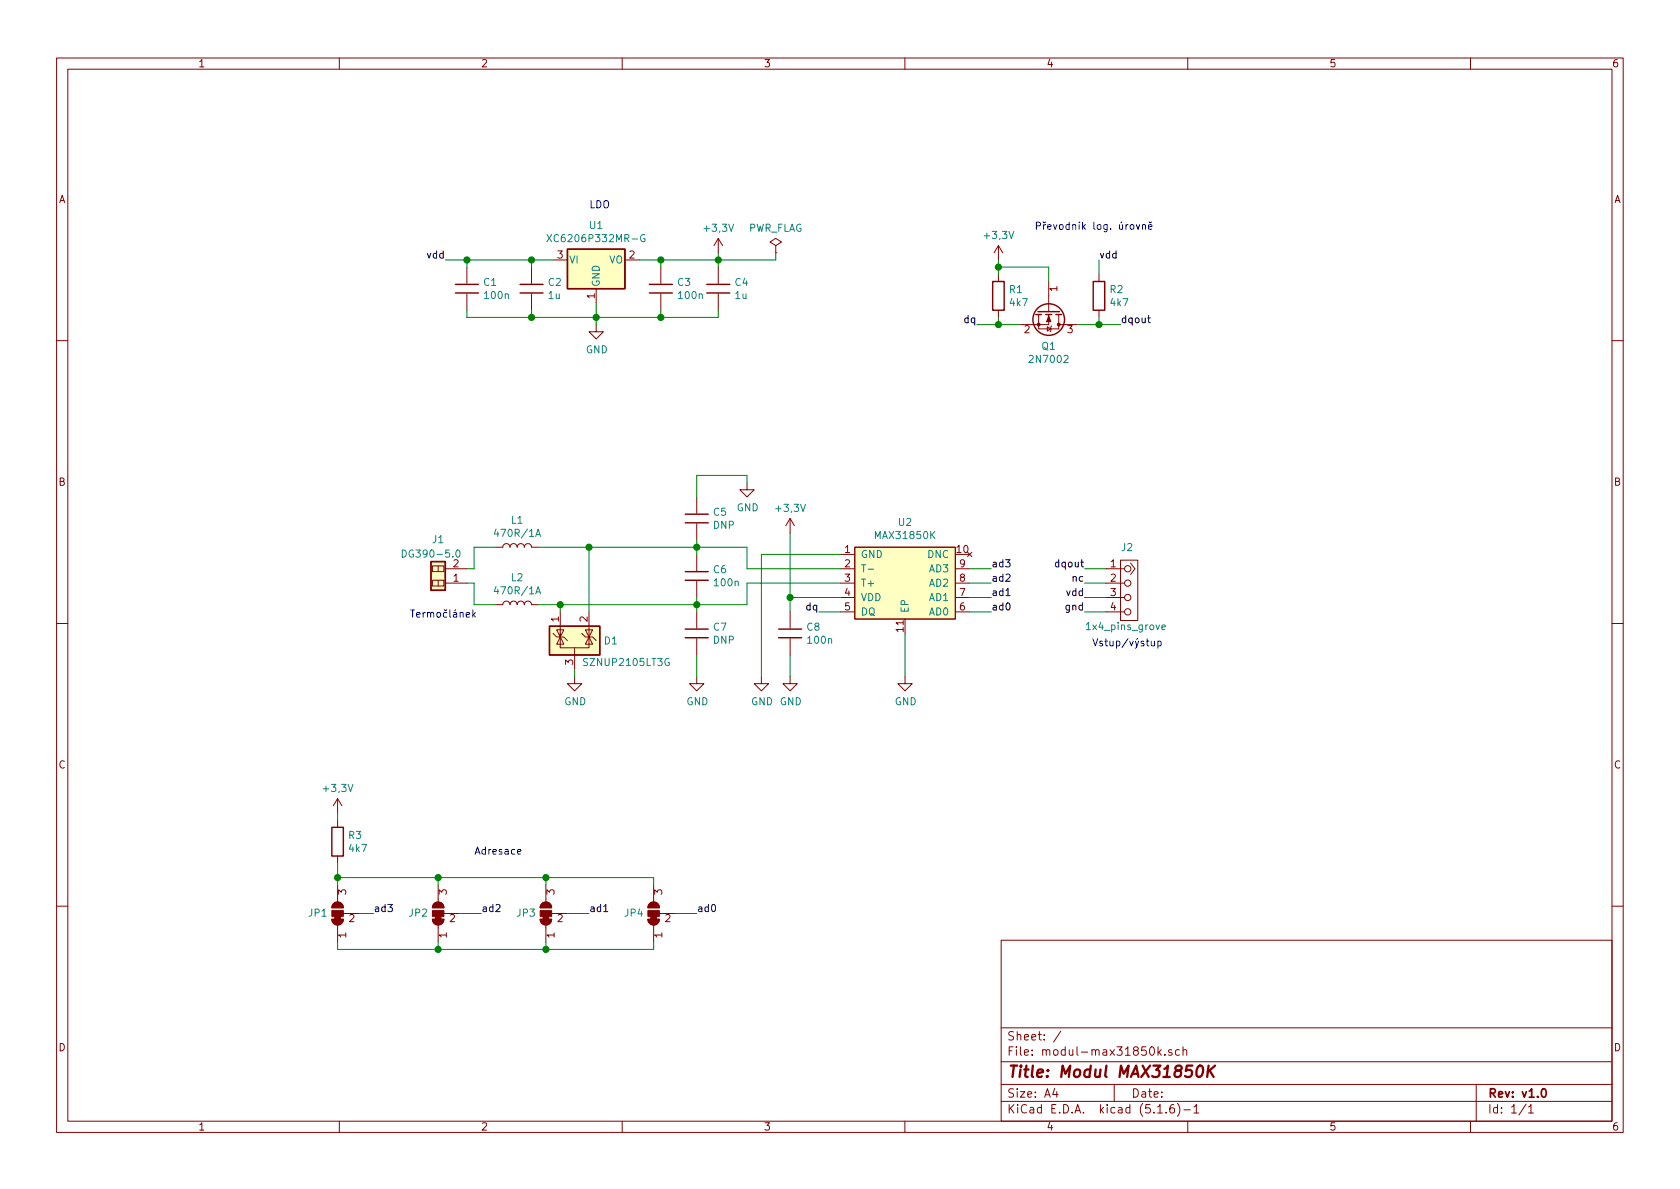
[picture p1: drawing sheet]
EESchema Schematic File Version 4
EELAYER 30 0
EELAYER END
$Descr A4 11693 8268
encoding utf-8
Sheet 1 1
Title "Modul MAX31850K"
Date ""
Rev "v1.0"
Comp ""
Comment1 ""
Comment2 ""
Comment3 ""
Comment4 ""
$EndDescr
$Comp
L modul-max31850k-rescue:MAX31850K_rl-thermocouples_rl-max31850k-1-wire-prevodnik-termoclanku-rescue U2
U 1 1
P 6300 4050
F 0 "U2" H 6300 4475 50  0000 C CNN
F 1 "MAX31850K" H 6300 4384 50  0000 C CNN
F 2 "" H 6300 4050 50  0001 C CNN
F 3 "" H 6300 4050 50  0001 C CNN
	1    6300 4050
	1    0    0    -1  
$EndComp
$Comp
L Regulator_Linear:XC6206PxxxMR U1
U 1 1
P 4150 1800
F 0 "U1" H 4150 2042 50  0000 C CNN
F 1 "XC6206P332MR-G" H 4150 1951 50  0000 C CNN
F 2 "Package_TO_SOT_SMD:SOT-23" H 4150 2025 50  0001 C CIN
F 3 "https://www.torexsemi.com/file/xc6206/XC6206.pdf" H 4150 1800 50  0001 C CNN
	1    4150 1800
	1    0    0    -1  
$EndComp
$Comp
L power:GND #PWR0101
U 1 1
P 6300 4700
F 0 "#PWR0101" H 6300 4450 50  0001 C CNN
F 1 "GND" H 6305 4527 50  0000 C CNN
F 2 "" H 6300 4700 50  0001 C CNN
F 3 "" H 6300 4700 50  0001 C CNN
	1    6300 4700
	1    0    0    -1  
$EndComp
$Comp
L power:GND #PWR0102
U 1 1
P 5300 4700
F 0 "#PWR0102" H 5300 4450 50  0001 C CNN
F 1 "GND" H 5305 4527 50  0000 C CNN
F 2 "" H 5300 4700 50  0001 C CNN
F 3 "" H 5300 4700 50  0001 C CNN
	1    5300 4700
	1    0    0    -1  
$EndComp
Wire Wire Line
	5850 3850 5300 3850
Wire Wire Line
	5300 3850 5300 4700
Wire Wire Line
	6300 4400 6300 4700
$Comp
L modul-max31850k-rescue:capacitor_rl-passive_components_rl-max31850k-1-wire-prevodnik-termoclanku-rescue C5
U 1 1
P 4850 3600
F 0 "C5" V 4804 3710 50  0000 L CNN
F 1 "DNP" V 4895 3710 50  0000 L CNN
F 2 "" H 4850 3600 50  0001 C CNN
F 3 "" H 4850 3600 50  0001 C CNN
	1    4850 3600
	0    1    1    0   
$EndComp
$Comp
L modul-max31850k-rescue:capacitor_rl-passive_components_rl-max31850k-1-wire-prevodnik-termoclanku-rescue C6
U 1 1
P 4850 4000
F 0 "C6" V 4804 4110 50  0000 L CNN
F 1 "100n" V 4895 4110 50  0000 L CNN
F 2 "" H 4850 4000 50  0001 C CNN
F 3 "" H 4850 4000 50  0001 C CNN
	1    4850 4000
	0    1    1    0   
$EndComp
$Comp
L modul-max31850k-rescue:capacitor_rl-passive_components_rl-max31850k-1-wire-prevodnik-termoclanku-rescue C7
U 1 1
P 4850 4400
F 0 "C7" V 4804 4510 50  0000 L CNN
F 1 "DNP" V 4895 4510 50  0000 L CNN
F 2 "" H 4850 4400 50  0001 C CNN
F 3 "" H 4850 4400 50  0001 C CNN
	1    4850 4400
	0    1    1    0   
$EndComp
Wire Wire Line
	4850 4250 4850 4200
Wire Wire Line
	4850 3850 4850 3800
$Comp
L power:GND #PWR0103
U 1 1
P 5200 3350
F 0 "#PWR0103" H 5200 3100 50  0001 C CNN
F 1 "GND" H 5205 3177 50  0000 C CNN
F 2 "" H 5200 3350 50  0001 C CNN
F 3 "" H 5200 3350 50  0001 C CNN
	1    5200 3350
	1    0    0    -1  
$EndComp
Wire Wire Line
	4850 3450 4850 3300
$Comp
L power:GND #PWR0104
U 1 1
P 4850 4700
F 0 "#PWR0104" H 4850 4450 50  0001 C CNN
F 1 "GND" H 4855 4527 50  0000 C CNN
F 2 "" H 4850 4700 50  0001 C CNN
F 3 "" H 4850 4700 50  0001 C CNN
	1    4850 4700
	1    0    0    -1  
$EndComp
Wire Wire Line
	4850 4700 4850 4550
$Comp
L Power_Protection:SZNUP2105L D1
U 1 1
P 4000 4450
F 0 "D1" H 4200 4450 50  0000 L CNN
F 1 "SZNUP2105LT3G" H 4050 4300 50  0000 L CNN
F 2 "Package_TO_SOT_SMD:SOT-23" H 4225 4400 50  0001 L CNN
F 3 "http://www.onsemi.com/pub_link/Collateral/NUP2105L-D.PDF" H 4125 4575 50  0001 C CNN
	1    4000 4450
	1    0    0    -1  
$EndComp
Wire Wire Line
	4850 3800 5200 3800
Connection ~ 4850 3800
Wire Wire Line
	4850 3800 4850 3750
Wire Wire Line
	4850 4200 5200 4200
Connection ~ 4850 4200
Wire Wire Line
	4850 4200 4850 4150
Wire Wire Line
	5200 4200 5200 4050
Wire Wire Line
	5200 3800 5200 3950
Wire Wire Line
	5200 4050 5850 4050
Wire Wire Line
	5850 3950 5200 3950
Wire Wire Line
	3900 4200 3900 4250
Wire Wire Line
	4100 4250 4100 3800
Wire Wire Line
	4100 3800 4850 3800
$Comp
L modul-max31850k-rescue:inductor_rl-passive_components_rl-max31850k-1-wire-prevodnik-termoclanku-rescue L1
U 1 1
P 3600 3800
F 0 "L1" H 3600 3990 50  0000 C CNN
F 1 "470R/1A" H 3600 3899 50  0000 C CNN
F 2 "" H 3600 3800 50  0001 C CNN
F 3 "" H 3600 3800 50  0001 C CNN
	1    3600 3800
	1    0    0    -1  
$EndComp
$Comp
L modul-max31850k-rescue:inductor_rl-passive_components_rl-max31850k-1-wire-prevodnik-termoclanku-rescue L2
U 1 1
P 3600 4200
F 0 "L2" H 3600 4390 50  0000 C CNN
F 1 "470R/1A" H 3600 4299 50  0000 C CNN
F 2 "" H 3600 4200 50  0001 C CNN
F 3 "" H 3600 4200 50  0001 C CNN
	1    3600 4200
	1    0    0    -1  
$EndComp
Wire Wire Line
	4850 4200 3900 4200
Wire Wire Line
	3900 4200 3750 4200
Connection ~ 3900 4200
Wire Wire Line
	4100 3800 3750 3800
Connection ~ 4100 3800
$Comp
L modul-max31850k-rescue:DG390-5.0_rl-connectors_rl-max31850k-1-wire-prevodnik-termoclanku-rescue J1
U 1 1
P 3050 4000
F 0 "J1" H 3050 3750 50  0000 C CNN
F 1 "DG390-5.0" H 3100 3850 50  0000 C CNN
F 2 "" H 3170 4040 50  0001 C CNN
F 3 "" H 3170 4040 50  0001 C CNN
	1    3050 4000
	-1   0    0    1   
$EndComp
Wire Wire Line
	3450 3800 3300 3800
Wire Wire Line
	3300 3800 3300 3950
Wire Wire Line
	3300 3950 3250 3950
Wire Wire Line
	3250 4050 3300 4050
Wire Wire Line
	3300 4050 3300 4200
Wire Wire Line
	3300 4200 3450 4200
Wire Wire Line
	4850 3300 5200 3300
Wire Wire Line
	5200 3300 5200 3350
$Comp
L power:GND #PWR0105
U 1 1
P 4000 4700
F 0 "#PWR0105" H 4000 4450 50  0001 C CNN
F 1 "GND" H 4005 4527 50  0000 C CNN
F 2 "" H 4000 4700 50  0001 C CNN
F 3 "" H 4000 4700 50  0001 C CNN
	1    4000 4700
	1    0    0    -1  
$EndComp
Wire Wire Line
	4000 4700 4000 4650
$Comp
L modul-max31850k-rescue:capacitor_rl-passive_components_rl-max31850k-1-wire-prevodnik-termoclanku-rescue C8
U 1 1
P 5500 4400
F 0 "C8" V 5454 4510 50  0000 L CNN
F 1 "100n" V 5545 4510 50  0000 L CNN
F 2 "" H 5500 4400 50  0001 C CNN
F 3 "" H 5500 4400 50  0001 C CNN
	1    5500 4400
	0    1    1    0   
$EndComp
$Comp
L power:GND #PWR0106
U 1 1
P 5500 4700
F 0 "#PWR0106" H 5500 4450 50  0001 C CNN
F 1 "GND" H 5505 4527 50  0000 C CNN
F 2 "" H 5500 4700 50  0001 C CNN
F 3 "" H 5500 4700 50  0001 C CNN
	1    5500 4700
	1    0    0    -1  
$EndComp
Wire Wire Line
	5500 4700 5500 4550
Wire Wire Line
	5850 4150 5500 4150
Wire Wire Line
	5500 4150 5500 4250
Wire Wire Line
	5500 4150 5500 3700
Connection ~ 5500 4150
Wire Wire Line
	5850 4250 5700 4250
Text Label 5700 4250 2    50   ~ 0
dq
$Comp
L modul-max31850k-rescue:capacitor_rl-passive_components_rl-max31850k-1-wire-prevodnik-termoclanku-rescue C2
U 1 1
P 3700 2000
F 0 "C2" V 3654 2110 50  0000 L CNN
F 1 "1u" V 3745 2110 50  0000 L CNN
F 2 "" H 3700 2000 50  0001 C CNN
F 3 "" H 3700 2000 50  0001 C CNN
	1    3700 2000
	0    1    1    0   
$EndComp
$Comp
L modul-max31850k-rescue:capacitor_rl-passive_components_rl-max31850k-1-wire-prevodnik-termoclanku-rescue C1
U 1 1
P 3250 2000
F 0 "C1" V 3204 2110 50  0000 L CNN
F 1 "100n" V 3295 2110 50  0000 L CNN
F 2 "" H 3250 2000 50  0001 C CNN
F 3 "" H 3250 2000 50  0001 C CNN
	1    3250 2000
	0    1    1    0   
$EndComp
Wire Wire Line
	3250 1850 3250 1800
Wire Wire Line
	3700 1850 3700 1800
Connection ~ 3700 1800
Wire Wire Line
	3700 1800 3850 1800
$Comp
L modul-max31850k-rescue:capacitor_rl-passive_components_rl-max31850k-1-wire-prevodnik-termoclanku-rescue C3
U 1 1
P 4600 2000
F 0 "C3" V 4554 2110 50  0000 L CNN
F 1 "100n" V 4645 2110 50  0000 L CNN
F 2 "" H 4600 2000 50  0001 C CNN
F 3 "" H 4600 2000 50  0001 C CNN
	1    4600 2000
	0    1    1    0   
$EndComp
$Comp
L modul-max31850k-rescue:capacitor_rl-passive_components_rl-max31850k-1-wire-prevodnik-termoclanku-rescue C4
U 1 1
P 5000 2000
F 0 "C4" V 4954 2110 50  0000 L CNN
F 1 "1u" V 5045 2110 50  0000 L CNN
F 2 "" H 5000 2000 50  0001 C CNN
F 3 "" H 5000 2000 50  0001 C CNN
	1    5000 2000
	0    1    1    0   
$EndComp
Wire Wire Line
	4450 1800 4600 1800
Wire Wire Line
	5000 1800 5000 1850
Wire Wire Line
	4600 1850 4600 1800
Connection ~ 4600 1800
Wire Wire Line
	4600 1800 5000 1800
$Comp
L power:GND #PWR0107
U 1 1
P 4150 2250
F 0 "#PWR0107" H 4150 2000 50  0001 C CNN
F 1 "GND" H 4155 2077 50  0000 C CNN
F 2 "" H 4150 2250 50  0001 C CNN
F 3 "" H 4150 2250 50  0001 C CNN
	1    4150 2250
	1    0    0    -1  
$EndComp
Wire Wire Line
	4150 2250 4150 2200
Wire Wire Line
	4600 2150 4600 2200
Wire Wire Line
	4600 2200 4150 2200
Connection ~ 4150 2200
Wire Wire Line
	4150 2200 4150 2100
Wire Wire Line
	4600 2200 5000 2200
Wire Wire Line
	5000 2200 5000 2150
Connection ~ 4600 2200
Wire Wire Line
	4150 2200 3700 2200
Wire Wire Line
	3700 2200 3700 2150
Wire Wire Line
	3250 2150 3250 2200
Wire Wire Line
	3250 2200 3700 2200
Connection ~ 3700 2200
Wire Wire Line
	3250 1800 3700 1800
Wire Wire Line
	3100 1800 3250 1800
Connection ~ 3250 1800
Connection ~ 5000 1800
Text Label 3100 1800 2    50   ~ 0
vdd
$Comp
L Device:Q_NMOS_GSD Q1
U 1 1
P 7300 2150
F 0 "Q1" V 7549 2150 50  0000 C CNN
F 1 "2N7002" V 7640 2150 50  0000 C CNN
F 2 "" H 7500 2250 50  0001 C CNN
F 3 "~" H 7300 2150 50  0001 C CNN
	1    7300 2150
	0    1    1    0   
$EndComp
Wire Wire Line
	7100 2250 6950 2250
Wire Wire Line
	6950 2250 6950 2200
Wire Wire Line
	7500 2250 7650 2250
Wire Wire Line
	7650 2250 7650 2200
Wire Wire Line
	6950 1900 6950 1850
Wire Wire Line
	6950 1850 7300 1850
Wire Wire Line
	7300 1850 7300 1950
Wire Wire Line
	6950 1850 6950 1800
Connection ~ 6950 1850
Wire Wire Line
	7650 1900 7650 1800
Text Label 7650 1800 0    50   ~ 0
vdd
Wire Wire Line
	7650 2250 7800 2250
Connection ~ 7650 2250
Text Label 7800 2250 0    50   ~ 0
dqout
Wire Wire Line
	6950 2250 6800 2250
Connection ~ 6950 2250
Text Label 6800 2250 2    50   ~ 0
dq
Wire Wire Line
	5000 1800 5000 1750
$Comp
L Jumper:SolderJumper_3_Bridged12 JP1
U 1 1
P 2350 6350
F 0 "JP1" V 2350 6417 50  0000 L CNN
F 1 "SolderJumper_3_Bridged12" V 2395 6418 50  0001 L CNN
F 2 "" H 2350 6350 50  0001 C CNN
F 3 "~" H 2350 6350 50  0001 C CNN
	1    2350 6350
	0    -1   -1   0   
$EndComp
$Comp
L Jumper:SolderJumper_3_Bridged12 JP2
U 1 1
P 3050 6350
F 0 "JP2" V 3050 6417 50  0000 L CNN
F 1 "SolderJumper_3_Bridged12" V 3095 6418 50  0001 L CNN
F 2 "" H 3050 6350 50  0001 C CNN
F 3 "~" H 3050 6350 50  0001 C CNN
	1    3050 6350
	0    -1   -1   0   
$EndComp
$Comp
L Jumper:SolderJumper_3_Bridged12 JP3
U 1 1
P 3800 6350
F 0 "JP3" V 3800 6417 50  0000 L CNN
F 1 "SolderJumper_3_Bridged12" V 3845 6418 50  0001 L CNN
F 2 "" H 3800 6350 50  0001 C CNN
F 3 "~" H 3800 6350 50  0001 C CNN
	1    3800 6350
	0    -1   -1   0   
$EndComp
$Comp
L Jumper:SolderJumper_3_Bridged12 JP4
U 1 1
P 4550 6350
F 0 "JP4" V 4550 6417 50  0000 L CNN
F 1 "SolderJumper_3_Bridged12" V 4595 6418 50  0001 L CNN
F 2 "" H 4550 6350 50  0001 C CNN
F 3 "~" H 4550 6350 50  0001 C CNN
	1    4550 6350
	0    -1   -1   0   
$EndComp
Text Label 2600 6350 0    50   ~ 0
ad3
Text Label 3350 6350 0    50   ~ 0
ad2
Wire Wire Line
	2500 6350 2600 6350
Wire Wire Line
	3200 6350 3350 6350
Wire Wire Line
	2350 6550 2350 6600
Wire Wire Line
	2350 6600 3050 6600
Wire Wire Line
	3050 6600 3050 6550
Wire Wire Line
	3950 6350 4100 6350
Text Label 4100 6350 0    50   ~ 0
ad1
Wire Wire Line
	4700 6350 4850 6350
Text Label 4850 6350 0    50   ~ 0
ad0
Wire Wire Line
	3050 6600 3800 6600
Wire Wire Line
	3800 6600 3800 6550
Connection ~ 3050 6600
Wire Wire Line
	3800 6600 4550 6600
Wire Wire Line
	4550 6600 4550 6550
Connection ~ 3800 6600
Wire Wire Line
	2350 6150 2350 6100
Wire Wire Line
	2350 6100 3050 6100
Wire Wire Line
	3050 6100 3050 6150
Wire Wire Line
	3050 6100 3800 6100
Wire Wire Line
	3800 6100 3800 6150
Connection ~ 3050 6100
Wire Wire Line
	3800 6100 4550 6100
Wire Wire Line
	4550 6100 4550 6150
Connection ~ 3800 6100
Wire Wire Line
	2350 6100 2350 6000
Connection ~ 2350 6100
Wire Wire Line
	2350 5700 2350 5650
$Comp
L modul-max31850k-rescue:1x4_pins_grove_rl-connectors_rl-max31850k-1-wire-prevodnik-termoclanku-rescue J2
U 1 1
P 7900 4100
F 0 "J2" V 7600 4000 50  0000 L CNN
F 1 "1x4_pins_grove" V 8150 3750 50  0000 L CNN
F 2 "" H 7800 4100 50  0001 C CNN
F 3 "" H 7800 4100 50  0001 C CNN
	1    7900 4100
	0    1    1    0   
$EndComp
Wire Wire Line
	7700 3950 7550 3950
Wire Wire Line
	7700 4050 7550 4050
Wire Wire Line
	7700 4150 7550 4150
Wire Wire Line
	7700 4250 7550 4250
Text Label 7550 3950 2    50   ~ 0
dqout
Text Label 7550 4050 2    50   ~ 0
nc
Text Label 7550 4150 2    50   ~ 0
vdd
Text Label 7550 4250 2    50   ~ 0
gnd
Wire Wire Line
	6750 3950 6900 3950
Wire Wire Line
	6750 4050 6900 4050
Wire Wire Line
	6750 4150 6900 4150
Wire Wire Line
	6750 4250 6900 4250
Text Label 6900 3950 0    50   ~ 0
ad3
Text Label 6900 4050 0    50   ~ 0
ad2
Text Label 6900 4150 0    50   ~ 0
ad1
Text Label 6900 4250 0    50   ~ 0
ad0
Text Notes 2850 4300 0    50   ~ 0
Termočlánek
Text Notes 7600 4500 0    50   ~ 0
Vstup/výstup
Text Notes 3300 5950 0    50   ~ 0
Adresace
$Comp
L modul-max31850k-rescue:+3,3V-power_rl-max31850k-1-wire-prevodnik-termoclanku-rescue #PWR1
U 1 1
P 5000 1750
F 0 "#PWR1" H 5010 1690 50  0001 C CNN
F 1 "+3,3V" H 5000 1923 50  0000 C CNN
F 2 "" H 5000 1750 50  0001 C CNN
F 3 "" H 5000 1750 50  0001 C CNN
	1    5000 1750
	1    0    0    -1  
$EndComp
$Comp
L power:PWR_FLAG #FLG0101
U 1 1
P 5400 1750
F 0 "#FLG0101" H 5400 1825 50  0001 C CNN
F 1 "PWR_FLAG" H 5400 1923 50  0000 C CNN
F 2 "" H 5400 1750 50  0001 C CNN
F 3 "~" H 5400 1750 50  0001 C CNN
	1    5400 1750
	1    0    0    -1  
$EndComp
Wire Wire Line
	5400 1800 5400 1750
Wire Wire Line
	5000 1800 5400 1800
$Comp
L modul-max31850k-rescue:+3,3V-power_rl-max31850k-1-wire-prevodnik-termoclanku-rescue #PWR3
U 1 1
P 6950 1800
F 0 "#PWR3" H 6960 1740 50  0001 C CNN
F 1 "+3,3V" H 6950 1973 50  0000 C CNN
F 2 "" H 6950 1800 50  0001 C CNN
F 3 "" H 6950 1800 50  0001 C CNN
	1    6950 1800
	1    0    0    -1  
$EndComp
$Comp
L modul-max31850k-rescue:+3,3V-power_rl-max31850k-1-wire-prevodnik-termoclanku-rescue #PWR4
U 1 1
P 2350 5650
F 0 "#PWR4" H 2360 5590 50  0001 C CNN
F 1 "+3,3V" H 2350 5823 50  0000 C CNN
F 2 "" H 2350 5650 50  0001 C CNN
F 3 "" H 2350 5650 50  0001 C CNN
	1    2350 5650
	1    0    0    -1  
$EndComp
$Comp
L modul-max31850k-rescue:+3,3V-power_rl-max31850k-1-wire-prevodnik-termoclanku-rescue #PWR2
U 1 1
P 5500 3700
F 0 "#PWR2" H 5510 3640 50  0001 C CNN
F 1 "+3,3V" H 5500 3873 50  0000 C CNN
F 2 "" H 5500 3700 50  0001 C CNN
F 3 "" H 5500 3700 50  0001 C CNN
	1    5500 3700
	1    0    0    -1  
$EndComp
Text Notes 4100 1450 0    50   ~ 0
LDO
Text Notes 7200 1600 0    50   ~ 0
Převodník log. úrovně
$Comp
L Device:R R3
U 1 1
P 2350 5850
F 0 "R3" H 2420 5896 50  0000 L CNN
F 1 "4k7" H 2420 5805 50  0000 L CNN
F 2 "" V 2280 5850 50  0001 C CNN
F 3 "~" H 2350 5850 50  0001 C CNN
	1    2350 5850
	1    0    0    -1  
$EndComp
$Comp
L Device:R R1
U 1 1
P 6950 2050
F 0 "R1" H 7020 2096 50  0000 L CNN
F 1 "4k7" H 7020 2005 50  0000 L CNN
F 2 "" V 6880 2050 50  0001 C CNN
F 3 "~" H 6950 2050 50  0001 C CNN
	1    6950 2050
	1    0    0    -1  
$EndComp
$Comp
L Device:R R2
U 1 1
P 7650 2050
F 0 "R2" H 7720 2096 50  0000 L CNN
F 1 "4k7" H 7720 2005 50  0000 L CNN
F 2 "" V 7580 2050 50  0001 C CNN
F 3 "~" H 7650 2050 50  0001 C CNN
	1    7650 2050
	1    0    0    -1  
$EndComp
$EndSCHEMATC
